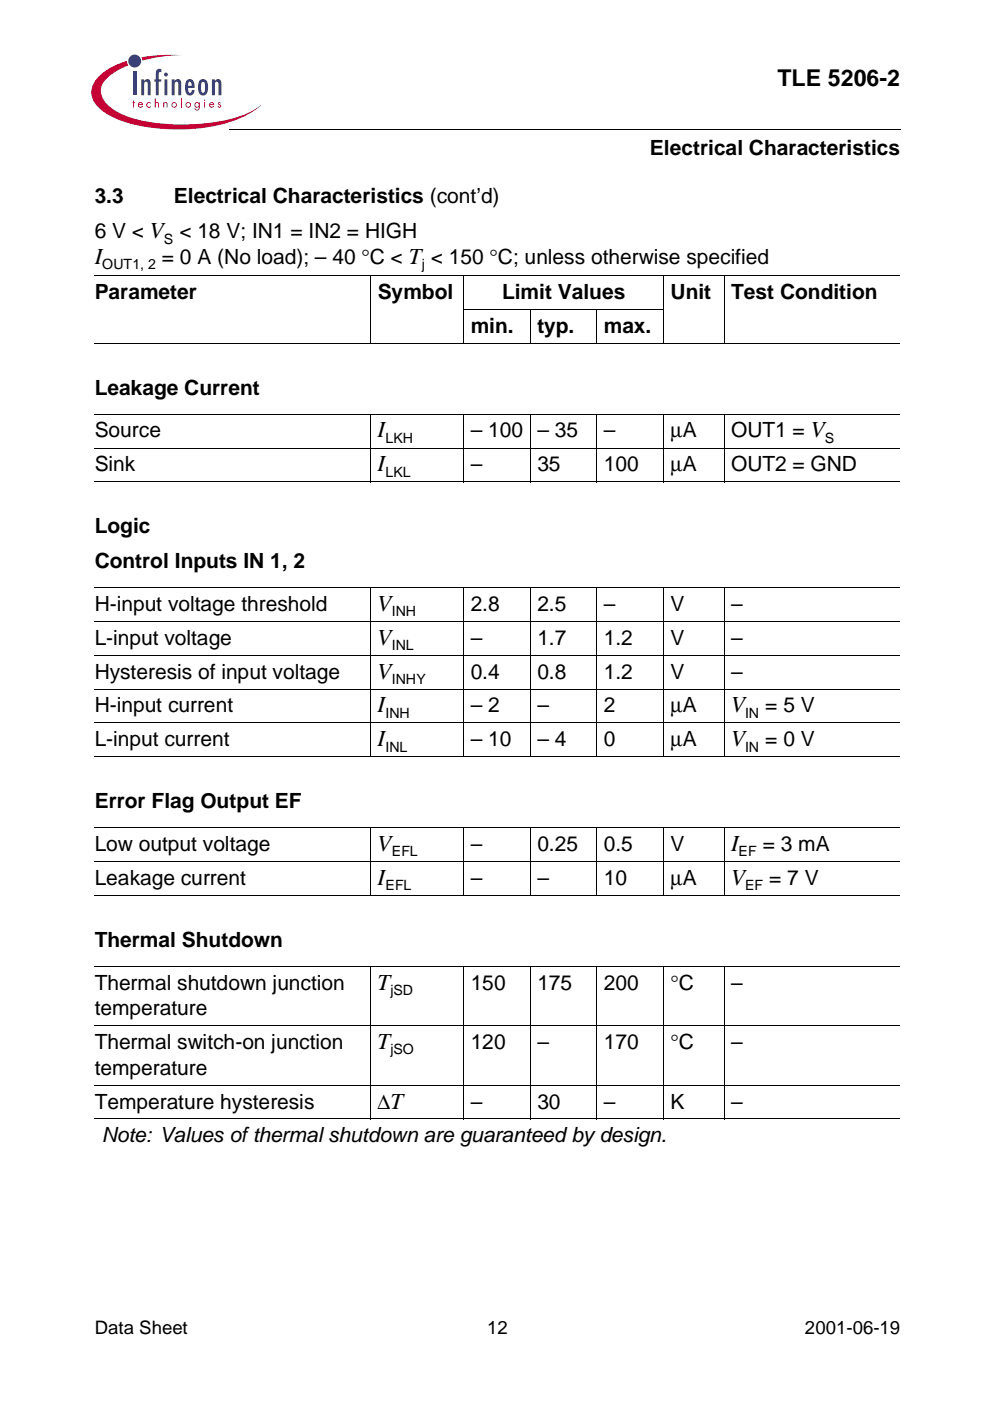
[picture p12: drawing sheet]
<svg xmlns="http://www.w3.org/2000/svg" width="210mm" height="297mm" viewBox="0 0 210 297" stroke-linecap="round" stroke-linejoin="round" font-family="sans-serif">
<g fill="#c40035">
<path d="M28.2 21.3h.2v.4h.2v.2h-.2v.9h-.2v-.9h-.1z"/>
<path d="M31.2 21.8l.6-.1 .2 .1v.2a.41 .41 0 0 0-.7-.1 .41 .41 0 0 0 .1 .7 .41 .41 0 0 0 .6-.1v.2a.6 .6 0 0 1-.8-.1 .6 .6 0 0 1 0-.8z"/>
<path d="M32.8 20.8h.2v1l.3-.2 .4 .3v.9h-.2v-.8l-.2-.2-.3 .3v.7h-.2z"/>
<path d="M34.6 21.7h.2v.1l.3-.2 .3 .1 .1 1.1h-.2v-.8l-.2-.2-.3 .3v.7h-.2z"/>
<path d="M38.3 20.8h.2v2h-.2z"/>
<path d="M46.2 21.8a.33 .33 0 0 1 .6 .1h-.4l.1 .2a.4 .4 0 0 1 .4 .3 .4 .4 0 0 1-.3 .4 .4 .4 0 0 1-.5-.2h.6l-.1-.3a.4 .4 0 0 1-.4-.5z"/>
<path d="M30 12.2a35.9 35.9 0 0 1 8.6-.5 31.2 31.2 0 0 0-8.4 1.2z"/>
<path d="M21 16.1a14.5 14.5 0 0 1 5.9-3.2l.3 1a9.8 9.8 0 0 0-5.7 4.3 4 4 0 0 0 1.7 4.4 20.4 20.4 0 0 0 11.2 3.6 39.1 39.1 0 0 0 18.4-2.3l2.5-1.6a19.1 19.1 0 0 1-10.1 4.5 40.7 40.7 0 0 1-19.8-1.3 9.9 9.9 0 0 1-5.6-4.2 4.3 4.3 0 0 1 1.2-5.2z"/>
<path d="M29.5 22l.3-.2 .3 .3h-.7zM29.4 21.8a.59 .59 0 0 0 0 .9 .59 .59 0 0 0 .9-.2l-.2-.1-.2 .2a.37 .37 0 0 1-.5-.3h.9a.54 .54 0 0 0-.3-.6 .54 .54 0 0 0-.6 .1z"/>
<path d="M36.5 22.2a.41 .41 0 0 1 .8 0 .41 .41 0 0 1-.8 0zM36.3 22.2a.6 .6 0 0 0 1.2 0 .6 .6 0 0 0-1.2 0z"/>
<path d="M39.5 22.2a.41 .41 0 0 1 .8 0 .41 .41 0 0 1-.8 0zM39.3 22.2a.6 .6 0 0 0 1.2 0 .6 .6 0 0 0-1.2 0z"/>
<path d="M41.4 22.2a.4 .4 0 0 1 .8 0 .4 .4 0 0 1-.8 0zM41.4 21.8a.57 .57 0 0 0-.1 .8 .57 .57 0 0 0 .8 0 .44 .44 0 0 1 0 .5 .44 .44 0 0 1-.5 .1l-.2-.3h-.2a.56 .56 0 0 0 .7 .5 .56 .56 0 0 0 .4-.6v-1.1h-.2v.1l-.3-.2z"/>
<path d="M43.3 21.7h.2v1.1h-.2zM43.3 21.2a.14 .14 0 0 1 .2 0 .14 .14 0 0 1-.2 0z"/>
<path d="M44.6 22l.3-.2 .3 .3h-.7zM44.5 21.8a.59 .59 0 0 0 0 .9 .59 .59 0 0 0 .9-.2l-.2-.1-.2 .2a.37 .37 0 0 1-.5-.3h.9a.54 .54 0 0 0-.3-.6 .54 .54 0 0 0-.6 .1z"/>
</g>
<g fill="#343e93">
<path d="M28.2 15.2h.7v5h-.7z"/>
<path d="M29.9 16.8h.7v.4a.77 .77 0 0 1 1-.4 .77 .77 0 0 1 .4 1.1v2.3h-.7v-2.6l-.4-.3a.58 .58 0 0 0-.3 .8v2.1h-.7z"/>
<path d="M33.2 14.8l.6-.2 .4 .1v.6h-.2l-.3 .3v1.2h.5v.5h-.5v2.9h-.7v-2.9h-.3v-.5h.3v-1.4z"/>
<path d="M36.4 16.8h.6v.4a.77 .77 0 0 1 1.1-.4 .77 .77 0 0 1 .3 1.1v2.3h-.6v-2.6l-.4-.3a.58 .58 0 0 0-.4 .8v2.1h-.6z"/>
<path d="M44.9 16.8h.7v.4a.77 .77 0 0 1 1-.4 .77 .77 0 0 1 .3 1.1v2.3h-.6v-2.6l-.4-.3a.58 .58 0 0 0-.3 .8v2.1h-.7z"/>
<path d="M34.9 16.8h.6v3.4h-.6zM34.8 15.8a.42 .42 0 0 1 .8 0 .42 .42 0 0 1-.8 0z"/>
<path d="M40 17.4l.2-.1a.73 .73 0 0 1 .4 .9h-.7zM39.8 16.9a2.68 2.68 0 0 0 0 3.2 1.01 1.01 0 0 0 1.1 0 1.01 1.01 0 0 0 .4-1h-.6l-.2 .5-.2 .1a.98 .98 0 0 1-.4-1.1l1.4-.1a1.54 1.54 0 0 0-1.1-1.7z"/>
<path d="M42.8 17.5l.3-.2a1.27 1.27 0 0 1 .4 1.5l-.2 .7-.2 .2a1.27 1.27 0 0 1-.5-1.5zM42.3 17.2l-.3 1.3a1.47 1.47 0 0 0 1.1 1.8 1.31 1.31 0 0 0 1-1.8 1.48 1.48 0 0 0-1-1.7l-.5 .1z"/>
<circle cx="28.6" cy="12.9" r="1.37"/>
</g>
<path d="M48.5 27.5l.1 .1zM190.9 27.5v.1z" fill="#000"/>
<g fill="none" stroke="#000" stroke-width=".21">
<path d="M48.6 27.6h142.3M20.1 58.5h170.8M78.6 58.4v14.5M98.3 58.4v14.5M140.7 58.4v14.5M153.5 58.4v14.5M20.1 72.8h170.8M98.2 65.6h42.6M112.5 65.5v7.4M126.5 65.5v7.4M20.1 87.8h170.8M20.1 95h170.8"/>
<path d="M78.6 87.8v14.4M98.3 87.8v14.4M112.5 87.8v14.4M126.5 87.8v14.4M140.7 87.8v14.4M153.5 87.8v14.4M20.1 102.2h170.8M20.1 124.6h170.8M20.1 131.8h170.8M20.1 138.9h170.8M78.6 124.5v36M98.3 124.5v36"/>
<path d="M112.5 124.5v36M126.5 124.5v36M140.7 124.5v36M153.5 124.5v36M20.1 146.1h170.8M20.1 153.3h170.8M20.1 160.4h170.8M20.1 175.5h170.8M78.6 175.4v14.5M98.3 175.4v14.5M112.5 175.4v14.5M126.5 175.4v14.5"/>
<path d="M140.7 175.4v14.5M153.5 175.4v14.5M20.1 182.7h170.8M20.1 189.8h170.8M20.1 204.9h170.8M20.1 217.5h170.8M78.6 204.8v32.5M98.3 204.8v32.5M112.5 204.8v32.5M126.5 204.8v32.5M140.7 204.8v32.5M153.5 204.8v32.5"/>
<path d="M20.1 230.1h170.8M20.1 237.2h170.8"/>
</g>
<g font-size="4.9">
<text x="164.8" y="18.2">TLE 5206-2</text>
<text x="20.1" y="56">I</text>
<text x="80.1" y="92.8">I</text>
<text x="80.1" y="99.9">I</text>
<text x="80.1" y="129.6">V</text>
<text x="80.1" y="136.7">V</text>
<text x="80.1" y="143.9">V</text>
<text x="80.1" y="151">I</text>
<text x="155" y="151">V</text>
<text x="80.1" y="158.2">I</text>
<text x="155" y="158.2">V</text>
<text x="80.1" y="180.4">V</text>
<text x="155" y="180.4">I</text>
<text x="80.1" y="187.6">I</text>
<text x="155" y="187.6">V</text>
<text x="80.1" y="209.8">T</text>
<text x="80.1" y="222.4">T</text>
</g>
<g font-size="4.4">
<text x="137.8" y="32.8">Electrical Characteristics</text>
<text x="20.1" y="43.1">3.3</text>
<text x="36.8" y="43.1">Electrical Characteristics (cont’d)</text>
<text x="20.1" y="50.5">6 V &lt; V &lt; 18 V; IN1 = IN2 = HIGH</text>
<text x="34.3" y="56">= 0 A (No load); – 40 °C &lt; T &lt; 150 °C; unless otherwise specified</text>
<text x="20.1" y="63.4">Parameter</text>
<text x="80.1" y="63.4">Symbol</text>
<text x="106.4" y="63.4">Limit Values</text>
<text x="142.2" y="63.4">Unit</text>
<text x="155" y="63.4">Test Condition</text>
<text x="99.8" y="70.5">min.</text>
<text x="113.9" y="70.5">typ.</text>
<text x="128" y="70.5">max.</text>
<text x="20.1" y="83.7">Leakage Current</text>
<text x="20.1" y="92.8">Source</text>
<text x="99.8" y="92.8">– 100</text>
<text x="113.9" y="92.8">– 35</text>
<text x="128" y="92.8">–</text>
<text x="142.2" y="92.8">µA</text>
<text x="155" y="92.8">OUT1 = V</text>
<text x="20.1" y="99.9">Sink</text>
<text x="99.8" y="99.9">–</text>
<text x="113.9" y="99.9">35</text>
<text x="128" y="99.9">100</text>
<text x="142.2" y="99.9">µA</text>
<text x="155" y="99.9">OUT2 = GND</text>
<text x="20.1" y="113">Logic</text>
<text x="20.1" y="120.4">Control Inputs IN 1, 2</text>
<text x="20.1" y="129.6">H-input voltage threshold</text>
<text x="99.8" y="129.6">2.8</text>
<text x="113.9" y="129.6">2.5</text>
<text x="128" y="129.6">–</text>
<text x="142.2" y="129.6">V</text>
<text x="155" y="129.6">–</text>
<text x="20.1" y="136.7">L-input voltage</text>
<text x="99.8" y="136.7">–</text>
<text x="113.9" y="136.7">1.7</text>
<text x="128" y="136.7">1.2</text>
<text x="142.2" y="136.7">V</text>
<text x="155" y="136.7">–</text>
<text x="20.1" y="143.9">Hysteresis of input voltage</text>
<text x="99.8" y="143.9">0.4</text>
<text x="113.9" y="143.9">0.8</text>
<text x="128" y="143.9">1.2</text>
<text x="142.2" y="143.9">V</text>
<text x="155" y="143.9">–</text>
<text x="20.1" y="151">H-input current</text>
<text x="99.8" y="151">– 2</text>
<text x="113.9" y="151">–</text>
<text x="128" y="151">2</text>
<text x="142.2" y="151">µA</text>
<text x="162.2" y="151">= 5 V</text>
<text x="20.1" y="158.2">L-input current</text>
<text x="99.8" y="158.2">– 10</text>
<text x="113.9" y="158.2">– 4</text>
<text x="128" y="158.2">0</text>
<text x="142.2" y="158.2">µA</text>
<text x="162.2" y="158.2">= 0 V</text>
<text x="20.1" y="171.3">Error Flag Output EF</text>
<text x="20.1" y="180.4">Low output voltage</text>
<text x="99.8" y="180.4">–</text>
<text x="113.9" y="180.4">0.25</text>
<text x="128" y="180.4">0.5</text>
<text x="142.2" y="180.4">V</text>
<text x="161.7" y="180.4">= 3 mA</text>
<text x="20.1" y="187.6">Leakage current</text>
<text x="99.8" y="187.6">–</text>
<text x="113.9" y="187.6">–</text>
<text x="128" y="187.6">10</text>
<text x="142.2" y="187.6">µA</text>
<text x="163.1" y="187.6">= 7 V</text>
<text x="20.1" y="200.7">Thermal Shutdown</text>
<text x="20.1" y="209.8">Thermal shutdown junction</text>
<text x="99.8" y="209.8">150</text>
<text x="113.9" y="209.8">175</text>
<text x="128" y="209.8">200</text>
<text x="142.2" y="209.8">°C</text>
<text x="155" y="209.8">–</text>
<text x="20.1" y="215.3">temperature</text>
<text x="20.1" y="222.4">Thermal switch-on junction</text>
<text x="20.1" y="227.8">temperature</text>
<text x="99.8" y="222.4">120</text>
<text x="113.9" y="222.4">–</text>
<text x="128" y="222.4">170</text>
<text x="142.2" y="222.4">°C</text>
<text x="155" y="222.4">–</text>
<text x="20.1" y="235">Temperature hysteresis</text>
<text x="80.1" y="235">∆T</text>
<text x="99.8" y="235">–</text>
<text x="113.9" y="235">30</text>
<text x="128" y="235">–</text>
<text x="142.2" y="235">K</text>
<text x="155" y="235">–</text>
<text x="21.6" y="242.2">Note: Values of thermal shutdown are guaranteed by design.</text>
</g>
<g font-size="3.9">
<text x="20.1" y="282.9">Data Sheet</text>
<text x="103.3" y="282.9">12</text>
<text x="170.7" y="282.9">2001-06-19</text>
</g>
<g font-size="3">
<text x="34.8" y="51.6">S</text>
<text x="21.7" y="57.1">OUT1, 2</text>
<text x="89.4" y="57.1">j</text>
<text x="81.7" y="93.9">LKH</text>
<text x="174.9" y="93.9">S</text>
<text x="81.7" y="101">LKL</text>
<text x="83.1" y="130.7">INH</text>
<text x="83.1" y="137.8">INL</text>
<text x="83.1" y="145">INHY</text>
<text x="81.7" y="152.1">INH</text>
<text x="158" y="152.1">IN</text>
<text x="81.7" y="159.3">INL</text>
<text x="158" y="159.3">IN</text>
<text x="83.1" y="181.6">EFL</text>
<text x="156.6" y="181.6">EF</text>
<text x="81.7" y="188.7">EFL</text>
<text x="158" y="188.7">EF</text>
<text x="82.8" y="210.9">jSD</text>
<text x="82.8" y="223.5">jSO</text>
</g>
</svg>
